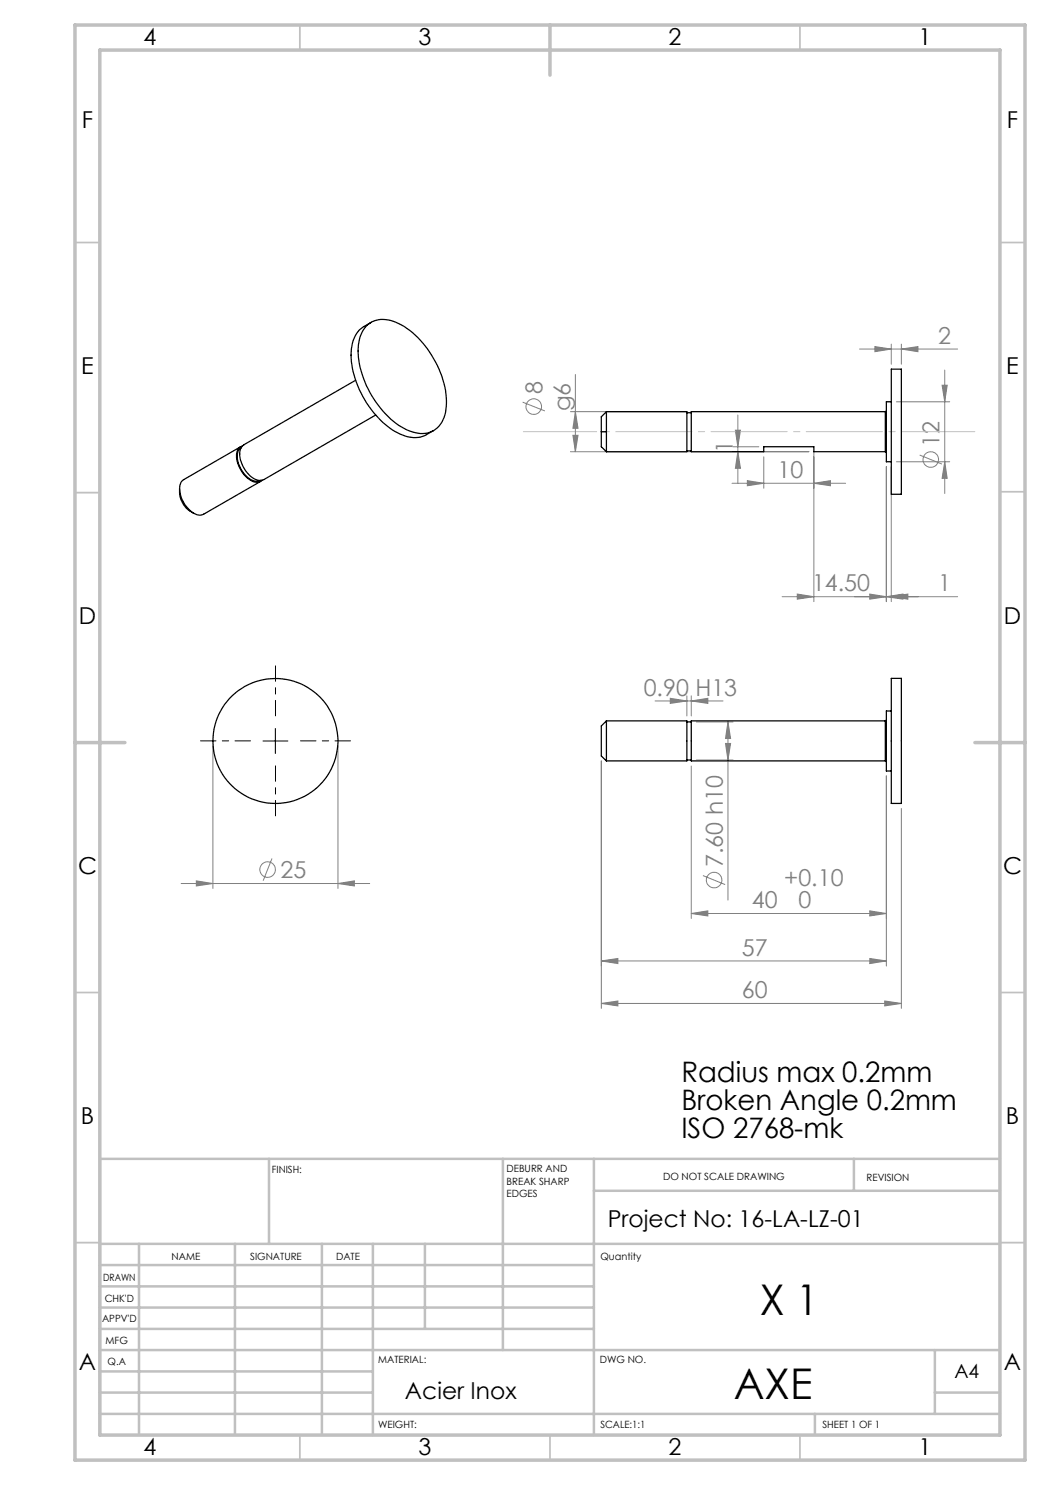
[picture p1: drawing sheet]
<svg xmlns="http://www.w3.org/2000/svg" width="210mm" height="297mm" viewBox="0 0 210 297" stroke-linecap="round" stroke-linejoin="round" font-family="sans-serif">
<g fill="none" stroke="#808080" stroke-width=".2">
<path d="M115.1 74.9v15.4M171.9 69.8h19.6M175 69.3l3.3 .5-3.3 .5zM178.3 68.8v4M180.3 69.8l3.3-.5v1zM180.3 68.8v4M188.4 77h1l-.5 3.4zM188.9 74v24.7M104.5 80.4l4.5 1.8M114.1 90.3h47.7M114.1 82.3h23.2M114.6 87.1h1l-.5 3.2z"/>
<path d="M115.1 82.3l.5 3.4h-1zM146.4 96.7h22.7M146.6 89.4h5.2M147.1 86h1l-.5 3.4zM147.6 83v13.7M147.6 90.3l.5 3.4h-1zM149.5 96.1l3.3 .6-3.3 .5zM152.8 91.4v6.2M162.8 96.7l3.3-.6v1.1zM162.8 90.3v30M177.3 93.3v27M178.3 93.3v27"/>
<path d="M179.3 92.4h10.6M179.3 80.4h10.6M183.9 91l4.5 1.8M188.9 92.4l.5 3.3h-1zM156.4 119.3h35.1M159.5 118.8l3.3 .5-3.3 .5zM174 118.8l3.3 .5-3.3 .5zM177.3 119.3l3.3-.5v1zM178.3 119.3l3.3-.5v1zM134.1 139.7l3.3 .5-3.3 .5zM137.4 139.2v4M138.3 139.2v4"/>
<path d="M42.6 149.2v28.5M67.6 149.2v28.5M120.3 152.2v49.5M131 140.2h13.6M138.3 140.2l3.3-.5v1zM138.3 153.2v30.5M139.3 144.4h7.3M139.3 152h7.3M145.1 148.7h1l-.5 3.3zM145.6 144.4v35.6M145.6 144.4l.5 3.3h-1zM177.3 155.2v38"/>
<path d="M36.2 176.7h37.7M39.3 176.2l3.3 .5-3.3 .5zM54.4 171.7l-1.8 4.4M67.6 176.7l3.3-.5v1zM140.6 175.1l4.4 1.8M180.3 161.7v40M120.3 192.2l3.3-.5v1zM120.3 192.2h57M138.3 182.7l3.3-.5v1zM138.3 182.7h39M174 182.2l3.3 .5-3.3 .5zM174 191.7l3.3 .5-3.3 .5z"/>
<path d="M120.3 200.7l3.3-.5v1zM120.3 200.7h60M177 200.2l3.3 .5-3.3 .5z"/>
<circle cx="106.7" cy="81.3" r="1.55"/>
<circle cx="186.2" cy="91.9" r="1.55"/>
<circle cx="53.5" cy="173.9" r="1.55"/>
<circle cx="142.8" cy="176" r="1.56"/>
</g>
<path d="M50.1 148.2h-10M55.1 143.2v-10M55.1 153.2v10M60.1 148.2h10" fill="none" stroke="#000" stroke-width=".2" stroke-dasharray="15.2 1.3 1.3 1.3" stroke-dashoffset="12.1"/>
<path d="M52.6 148.2h5M55.1 145.7v5" fill="none" stroke="#000" stroke-width=".2"/>
<path d="M104.7 86.3h90.3" fill="none" stroke="#c0c0c0" stroke-width=".2" stroke-dasharray="15.2 1.3 1.3 1.3" stroke-dashoffset=".6"/>
<g fill="none" stroke="#c0c0c0" stroke-width=".35">
<path d="M60 5v5M160 5v5M15 48.5h5M200 48.5h5M15 98.5h5M200 98.4h5M15 198.5h5M200 198.5h5M15 248.5h5M200 248.5h5M60 287v5M110 287v5"/>
<path d="M160 287v5"/>
</g>
<g fill="none" stroke="#c0c0c0" stroke-width=".5">
<path d="M53.8 231.8v17M100.6 231.8v38.2M118.8 231.8v55.2M118.8 238.2h81.2M170.8 231.8v6.4M200 231.8h-180v55.2M20 248.8h180M20 257.3h98.8M20 253h98.8M27.8 248.8v38.2M47 248.8v38.2M64.4 248.8v38.2"/>
<path d="M74.6 248.8v38.2M85 248.8v17M20 265.8h98.8M20 261.5h98.8M20 278.5h54.6M20 274.3h54.6M20 270h180M187 278.5h13M187 270v12.8M20 282.8h180M163 282.8v4.2"/>
</g>
<path d="M15 5h190v287h-190zM20 10h180v277h-180zM110 5v10M15 148.5h10M195 148.5h10" fill="none" stroke="#c0c0c0" stroke-width=".7"/>
<g fill="#808080">
<path d="M174 191.7l3.3 .5-3.3 .5zM120.3 192.2l3.3-.5v1z"/>
<path d="M134.1 139.7l3.3 .5-3.3 .5zM138.3 140.2l3.3-.5v1zM138.3 182.7l3.3-.5v1zM174 182.2l3.3 .5-3.3 .5zM120.3 200.7l3.3-.5v1zM177 200.2l3.3 .5-3.3 .5zM39.3 176.2l3.3 .5-3.3 .5zM67.6 176.7l3.3-.5v1zM174 118.8l3.3 .5-3.3 .5zM178.3 119.3l3.3-.5v1zM149.5 96.1l3.3 .6-3.3 .5zM162.8 96.7l3.3-.6v1.1zM175 69.3l3.3 .5-3.3 .5zM180.3 69.8l3.3-.5v1zM159.5 118.8l3.3 .5-3.3 .5zM177.3 119.3l3.3-.5v1z"/>
<path d="M188.9 92.4l.5 3.3h-1zM188.4 77h1l-.5 3.4zM114.6 87.1h1l-.5 3.2zM115.1 82.3l.5 3.4h-1z"/>
<path d="M145.6 144.4l.5 3.3h-1zM145.1 148.7h1l-.5 3.3zM147.1 86h1l-.5 3.4zM147.6 90.3l.5 3.4h-1z"/>
</g>
<g fill="none" stroke="#000" stroke-width=".25">
<path d="M71.1 76.1l-22.3 12.9a2.79 2.79 0 0 0-.6 3.4 5.2 5.2 0 0 0 3.7 3.7l.9-.2 22.3-12.9M73.3 65.2a5.3 5.3 0 0 1 6.5-.5 19.3 19.3 0 0 1 9.3 13.4 9.1 9.1 0 0 1-1.3 7.1 4.9 4.9 0 0 1-5.8 1 17.1 17.1 0 0 1-8.4-8.4 14.8 14.8 0 0 1-1.6-10.5l.5-.9zM74.2 64.5l-1.4 .8a5.8 5.8 0 0 0-2.6 5.1 19.1 19.1 0 0 0 9.3 16.1 5.8 5.8 0 0 0 5.8 .4l1.4-.8M178.3 73.8h2v25h-2zM35.9 97.8a4.9 4.9 0 0 0 2.8 4.9M48.1 89.4l-11.3 6.5a2.51 2.51 0 0 0-.7 3 6.1 6.1 0 0 0 2.6 3.8M48.3 89.5a2.63 2.63 0 0 0-.6 3.2 5 5 0 0 0 3.6 3.6l.7-.2M48.5 89.2a2.06 2.06 0 0 0-1.1 2.7 5.4 5.4 0 0 0 3.9 4.5h.5l.6-.3M52 96.1h.1M52.1 96.3l-11.4 6.5-.7 .2-1.3-.3M120.3 86.4v3l1 .9M120.3 86.4h1"/>
<path d="M121.3 86.4v3.9M121.3 82.3h16.1v8h-16.1M121.3 82.3v4.1M121.3 82.3l-1 1.1v3M137.4 90.2h.9M137.4 82.5h.9M177.1 90.3l.2 .3M177.1 82.3h-38.8v8h14.5v-.9h10v.9h14.3M177.1 82.3v8M177.3 82.2l-.2 .1M178.3 80.4h-1v12h1M178.3 135.7h2v25h-2z"/>
<path d="M121.3 144.2v8M121.3 144.2l-1 1v6l1 1M121.3 144.2h16.1v8h-16.1M137.4 152h.9M137.4 144.4h.9M177.1 152.2l.2 .2M177.1 144.2h-38.8v8h38.8M177.1 144.2v8M177.3 144l-.2 .2M178.3 142.2h-1v12h1"/>
<circle cx="55.1" cy="148.2" r="12.5"/>
</g>
<g font-size="8.5">
<text x="152" y="263">X 1</text>
<text x="146.8" y="279.7">AXE</text>
</g>
<g font-size="5.6">
<text x="136.3" y="216.3">Radius max 0.2mm</text>
<text x="136.3" y="222">Broken Angle 0.2mm</text>
<text x="136.3" y="227.6">ISO 2768-mk</text>
</g>
<g font-size="4.7">
<text x="28.7" y="9">4</text>
<text x="83.7" y="9">3</text>
<text x="133.7" y="9">2</text>
<text x="183.7" y="9">1</text>
<text x="16.4" y="25.5">F</text>
<text x="201.4" y="25.5">F</text>
<text x="16.3" y="74.7">E</text>
<text x="201.3" y="74.8">E</text>
<text x="15.8" y="124.7">D</text>
<text x="200.8" y="124.7">D</text>
<text x="15.6" y="174.7">C</text>
<text x="200.6" y="174.8">C</text>
<text x="16.2" y="224.7">B</text>
<text x="201.2" y="224.7">B</text>
<text x="121.5" y="245.3">Project No: 16-LA-LZ-01</text>
<text x="15.8" y="274">A</text>
<text x="200.8" y="274">A</text>
<text x="81" y="279.8">Acier Inox</text>
<text x="28.7" y="291">4</text>
<text x="83.7" y="291">3</text>
<text x="133.7" y="291">2</text>
<text x="183.7" y="291">1</text>
</g>
<g font-size="4.7" fill="#808080">
<text x="187.7" y="68.8">2</text>
<text x="108.5" y="78.7" transform="rotate(-90 108.5 78.7)">8</text>
<text x="114.1" y="82.3" transform="rotate(-90 114.1 82.3)">g6</text>
<text x="187.9" y="89.3" transform="rotate(-90 187.9 89.3)">12</text>
<text x="146.6" y="90.7" transform="rotate(-90 146.6 90.7)">1</text>
<text x="155.5" y="95.6">10</text>
<text x="162.4" y="118.3">14.50</text>
<text x="187.7" y="118.3">1</text>
<text x="128.7" y="139.2">0.90 H13</text>
<text x="144.6" y="173.4" transform="rotate(-90 144.6 173.4)">7.60 h10</text>
<text x="56.1" y="175.6">25</text>
<text x="156.8" y="177.1">+0.10</text>
<text x="150.4" y="181.6">40</text>
<text x="159.7" y="181.7">0</text>
<text x="148.4" y="191.2">57</text>
<text x="148.4" y="199.7">60</text>
</g>
<text font-size="3.9" x="190.9" y="275.5">A4</text>
<g font-size="2">
<text x="54.4" y="234.6">FINISH:</text>
<text x="101.3" y="234.5">DEBURR AND</text>
<text x="101.3" y="237">BREAK SHARP</text>
<text x="101.3" y="239.5">EDGES</text>
<text x="132.6" y="236">DO NOT SCALE DRAWING</text>
<text x="173.3" y="236.2">REVISION</text>
<text x="34.3" y="252">NAME</text>
<text x="50" y="251.9">SIGNATURE</text>
<text x="67.2" y="251.9">DATE</text>
<text x="120.1" y="251.9">Quantity</text>
<text x="20.6" y="256.1">DRAWN</text>
<text x="20.9" y="260.3">CHK'D</text>
<text x="20.4" y="264.4">APPV'D</text>
<text x="21.1" y="268.8">MFG</text>
<text x="21.5" y="273">Q.A</text>
<text x="75.6" y="272.5">MATERIAL:</text>
<text x="120" y="272.5">DWG NO.</text>
<text x="75.6" y="285.5">WEIGHT:</text>
<text x="120.1" y="285.6">SCALE:1:1</text>
<text x="164.5" y="285.6">SHEET 1 OF 1</text>
</g>
</svg>
